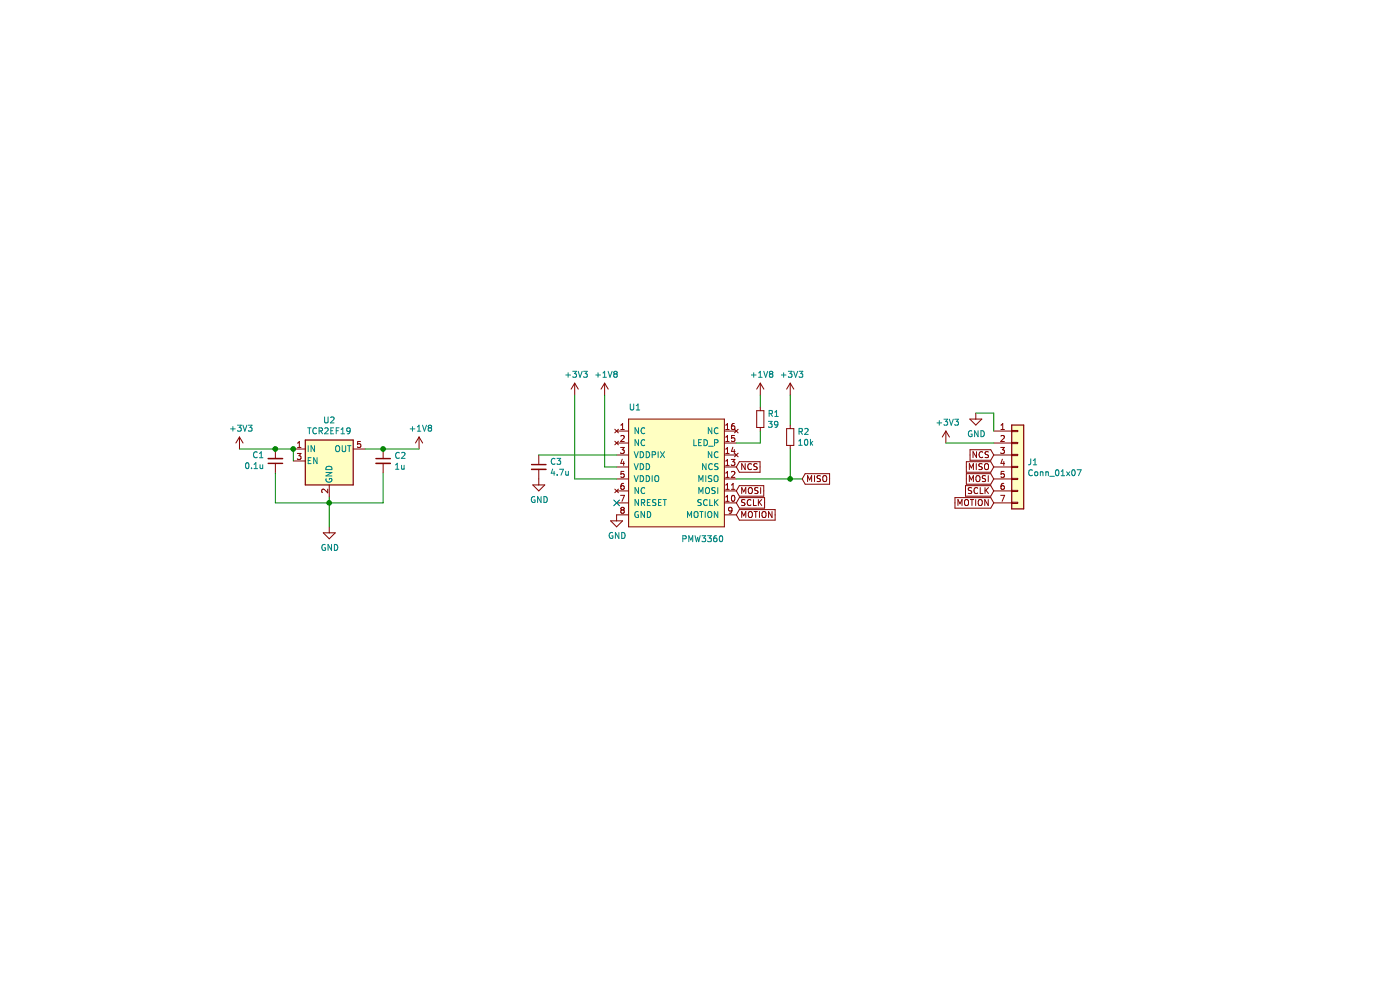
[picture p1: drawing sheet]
EESchema Schematic File Version 4
EELAYER 30 0
EELAYER END
$Descr A4 11693 8268
encoding utf-8
Sheet 1 1
Title ""
Date ""
Rev ""
Comp ""
Comment1 ""
Comment2 ""
Comment3 ""
Comment4 ""
$EndDescr
$Comp
L PMW3360:PMW3360 U1
U 1 1
P 5650 4000
F 0 "U1" H 5250 4600 50  0000 L CNN
F 1 "PMW3360" H 6050 3500 50  0000 R CNN
F 2 "PMW3360:PMW3360" H 5650 4550 50  0001 C CNN
F 3 "" H 5650 4550 50  0001 C CNN
	1    5650 4000
	1    0    0    -1  
$EndComp
$Comp
L Connector_Generic:Conn_01x07 J1
U 1 1
P 8500 3900
F 0 "J1" H 8580 3942 50  0000 L CNN
F 1 "Conn_01x07" H 8580 3851 50  0000 L CNN
F 2 "Connector_PinHeader_2.54mm:PinHeader_1x07_P2.54mm_Vertical" H 8500 3900 50  0001 C CNN
F 3 "~" H 8500 3900 50  0001 C CNN
	1    8500 3900
	1    0    0    -1  
$EndComp
$Comp
L Device:C_Small C2
U 1 1
P 3200 3850
F 0 "C2" H 3292 3896 50  0000 L CNN
F 1 "1u" H 3292 3805 50  0000 L CNN
F 2 "Capacitor_SMD:C_0603_1608Metric" H 3200 3850 50  0001 C CNN
F 3 "~" H 3200 3850 50  0001 C CNN
F 4 "C15849" H 3200 3850 50  0001 C CNN "LCSC"
	1    3200 3850
	1    0    0    -1  
$EndComp
$Comp
L power:GND #PWR0101
U 1 1
P 2750 4400
F 0 "#PWR0101" H 2750 4150 50  0001 C CNN
F 1 "GND" H 2755 4227 50  0000 C CNN
F 2 "" H 2750 4400 50  0001 C CNN
F 3 "" H 2750 4400 50  0001 C CNN
	1    2750 4400
	1    0    0    -1  
$EndComp
$Comp
L power:+1V8 #PWR0102
U 1 1
P 3500 3750
F 0 "#PWR0102" H 3500 3600 50  0001 C CNN
F 1 "+1V8" H 3515 3923 50  0000 C CNN
F 2 "" H 3500 3750 50  0001 C CNN
F 3 "" H 3500 3750 50  0001 C CNN
	1    3500 3750
	1    0    0    -1  
$EndComp
$Comp
L Regulator_Linear:TLV70218_SOT23-5 U2
U 1 1
P 2750 3850
F 0 "U2" H 2750 4192 50  0000 C CNN
F 1 "TCR2EF19" H 2750 4101 50  0000 C CNN
F 2 "Package_TO_SOT_SMD:SOT-23-5" H 2750 4175 50  0001 C CIN
F 3 "" H 2750 3900 50  0001 C CNN
F 4 "C146366" H 2750 3850 50  0001 C CNN "LCSC"
	1    2750 3850
	1    0    0    -1  
$EndComp
$Comp
L Device:C_Small C1
U 1 1
P 2300 3850
F 0 "C1" H 2209 3804 50  0000 R CNN
F 1 "0.1u" H 2209 3895 50  0000 R CNN
F 2 "Capacitor_SMD:C_0603_1608Metric" H 2300 3850 50  0001 C CNN
F 3 "~" H 2300 3850 50  0001 C CNN
F 4 "C14663" H 2300 3850 50  0001 C CNN "LCSC"
	1    2300 3850
	1    0    0    1   
$EndComp
Wire Wire Line
	2750 4150 2750 4200
Wire Wire Line
	2300 3750 2450 3750
Connection ~ 2300 3750
Wire Wire Line
	2300 3950 2300 4200
Wire Wire Line
	2300 4200 2750 4200
Connection ~ 2750 4200
Wire Wire Line
	2750 4200 2750 4400
Wire Wire Line
	3050 3750 3200 3750
Wire Wire Line
	3200 3950 3200 4200
Wire Wire Line
	3200 4200 2750 4200
$Comp
L Device:C_Small C3
U 1 1
P 4500 3900
F 0 "C3" H 4592 3946 50  0000 L CNN
F 1 "4.7u" H 4592 3855 50  0000 L CNN
F 2 "Capacitor_SMD:C_0603_1608Metric" H 4500 3900 50  0001 C CNN
F 3 "~" H 4500 3900 50  0001 C CNN
F 4 "C19666" H 4500 3900 50  0001 C CNN "LCSC"
	1    4500 3900
	1    0    0    -1  
$EndComp
$Comp
L power:GND #PWR0103
U 1 1
P 4500 4000
F 0 "#PWR0103" H 4500 3750 50  0001 C CNN
F 1 "GND" H 4505 3827 50  0000 C CNN
F 2 "" H 4500 4000 50  0001 C CNN
F 3 "" H 4500 4000 50  0001 C CNN
	1    4500 4000
	1    0    0    -1  
$EndComp
$Comp
L power:+3V3 #PWR0104
U 1 1
P 2000 3750
F 0 "#PWR0104" H 2000 3600 50  0001 C CNN
F 1 "+3V3" H 2015 3923 50  0000 C CNN
F 2 "" H 2000 3750 50  0001 C CNN
F 3 "" H 2000 3750 50  0001 C CNN
	1    2000 3750
	1    0    0    -1  
$EndComp
Wire Wire Line
	3500 3750 3200 3750
Connection ~ 3200 3750
Wire Wire Line
	2450 3850 2450 3750
Connection ~ 2450 3750
$Comp
L power:+3V3 #PWR0105
U 1 1
P 4800 3300
F 0 "#PWR0105" H 4800 3150 50  0001 C CNN
F 1 "+3V3" H 4815 3473 50  0000 C CNN
F 2 "" H 4800 3300 50  0001 C CNN
F 3 "" H 4800 3300 50  0001 C CNN
	1    4800 3300
	1    0    0    -1  
$EndComp
$Comp
L power:+1V8 #PWR0106
U 1 1
P 5050 3300
F 0 "#PWR0106" H 5050 3150 50  0001 C CNN
F 1 "+1V8" H 5065 3473 50  0000 C CNN
F 2 "" H 5050 3300 50  0001 C CNN
F 3 "" H 5050 3300 50  0001 C CNN
	1    5050 3300
	1    0    0    -1  
$EndComp
Wire Wire Line
	4500 3800 5150 3800
Wire Wire Line
	5150 3900 5050 3900
Wire Wire Line
	5050 3900 5050 3300
Wire Wire Line
	5150 4000 4800 4000
Wire Wire Line
	4800 4000 4800 3300
$Comp
L power:GND #PWR0107
U 1 1
P 5150 4300
F 0 "#PWR0107" H 5150 4050 50  0001 C CNN
F 1 "GND" H 5155 4127 50  0000 C CNN
F 2 "" H 5150 4300 50  0001 C CNN
F 3 "" H 5150 4300 50  0001 C CNN
	1    5150 4300
	1    0    0    -1  
$EndComp
$Comp
L power:+3V3 #PWR0108
U 1 1
P 7900 3700
F 0 "#PWR0108" H 7900 3550 50  0001 C CNN
F 1 "+3V3" H 7915 3873 50  0000 C CNN
F 2 "" H 7900 3700 50  0001 C CNN
F 3 "" H 7900 3700 50  0001 C CNN
	1    7900 3700
	1    0    0    -1  
$EndComp
$Comp
L power:GND #PWR0109
U 1 1
P 8150 3450
F 0 "#PWR0109" H 8150 3200 50  0001 C CNN
F 1 "GND" H 8155 3277 50  0000 C CNN
F 2 "" H 8150 3450 50  0001 C CNN
F 3 "" H 8150 3450 50  0001 C CNN
	1    8150 3450
	1    0    0    -1  
$EndComp
Text GLabel 8300 3800 0    50   Input ~ 0
NCS
Text GLabel 8300 3900 0    50   Input ~ 0
MISO
Text GLabel 8300 4000 0    50   Input ~ 0
MOSI
Text GLabel 8300 4100 0    50   Input ~ 0
SCLK
Text GLabel 8300 4200 0    50   Input ~ 0
MOTION
Text GLabel 6150 3900 2    50   Input ~ 0
NCS
Text GLabel 6700 4000 2    50   Input ~ 0
MISO
Text GLabel 6150 4100 2    50   Input ~ 0
MOSI
Text GLabel 6150 4200 2    50   Input ~ 0
SCLK
Text GLabel 6150 4300 2    50   Input ~ 0
MOTION
NoConn ~ 5150 4200
Wire Wire Line
	6150 4000 6600 4000
$Comp
L Device:R_Small R2
U 1 1
P 6600 3650
F 0 "R2" H 6659 3696 50  0000 L CNN
F 1 "10k" H 6659 3605 50  0000 L CNN
F 2 "Resistor_SMD:R_0603_1608Metric" H 6600 3650 50  0001 C CNN
F 3 "~" H 6600 3650 50  0001 C CNN
F 4 "C25804" H 6600 3650 50  0001 C CNN "LCSC"
	1    6600 3650
	1    0    0    -1  
$EndComp
Wire Wire Line
	6600 3750 6600 4000
Connection ~ 6600 4000
Wire Wire Line
	6600 4000 6700 4000
$Comp
L power:+3V3 #PWR0110
U 1 1
P 6600 3300
F 0 "#PWR0110" H 6600 3150 50  0001 C CNN
F 1 "+3V3" H 6615 3473 50  0000 C CNN
F 2 "" H 6600 3300 50  0001 C CNN
F 3 "" H 6600 3300 50  0001 C CNN
	1    6600 3300
	1    0    0    -1  
$EndComp
$Comp
L power:+1V8 #PWR0111
U 1 1
P 6350 3300
F 0 "#PWR0111" H 6350 3150 50  0001 C CNN
F 1 "+1V8" H 6365 3473 50  0000 C CNN
F 2 "" H 6350 3300 50  0001 C CNN
F 3 "" H 6350 3300 50  0001 C CNN
	1    6350 3300
	1    0    0    -1  
$EndComp
Wire Wire Line
	6600 3300 6600 3550
$Comp
L Device:R_Small R1
U 1 1
P 6350 3500
F 0 "R1" H 6409 3546 50  0000 L CNN
F 1 "39" H 6409 3455 50  0000 L CNN
F 2 "Resistor_SMD:R_0603_1608Metric" H 6350 3500 50  0001 C CNN
F 3 "~" H 6350 3500 50  0001 C CNN
F 4 "C137733" H 6350 3500 50  0001 C CNN "LCSC"
	1    6350 3500
	1    0    0    -1  
$EndComp
Wire Wire Line
	6150 3700 6350 3700
Wire Wire Line
	6350 3700 6350 3600
Wire Wire Line
	6350 3400 6350 3300
Wire Wire Line
	2000 3750 2300 3750
Wire Wire Line
	8300 3600 8300 3450
Wire Wire Line
	8300 3450 8150 3450
Wire Wire Line
	7900 3700 8300 3700
$EndSCHEMATC
